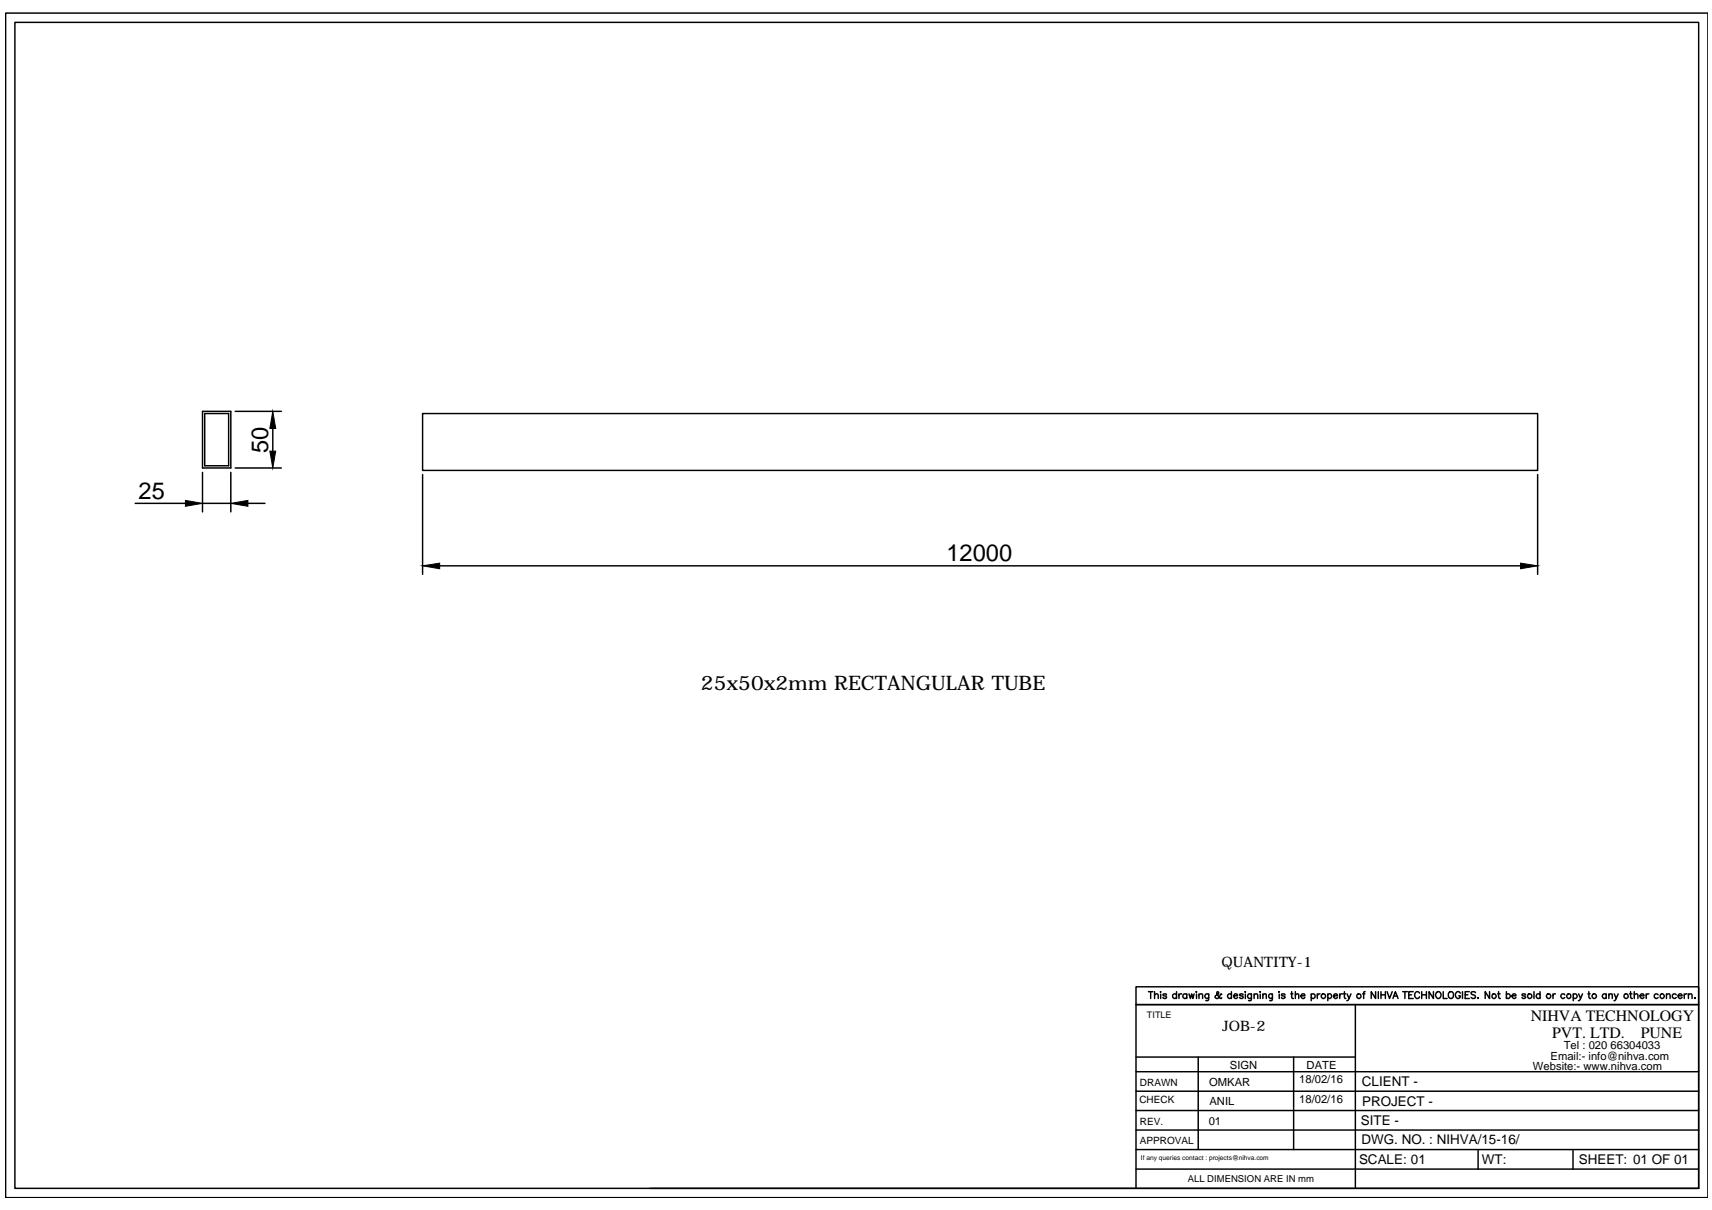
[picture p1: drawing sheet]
<svg xmlns="http://www.w3.org/2000/svg" width="297mm" height="210mm" viewBox="0 0 297 210" stroke-linecap="round" stroke-linejoin="round" font-family="sans-serif">
<!-- layer: 0 -->
<g fill="none" stroke="#000" stroke-width=".25">
<path d="M1 2.3h295.3v205.5h-295.3zM2.6 3.9h292.1v202.2h-292.1zM35.1 71.4h4.9v9.8h-4.9zM35.5 71.7h4.2v9.1h-4.2zM40.8 71.4h8M47.3 74.3v4M73.3 71.7h193.5v9.9h-193.5zM23.5 87.3h8.7M35.1 81.9v6.9M35.1 87.3h4.9M40 81.9v6.9M40.8 81.2h8"/>
<path d="M43 87.3h3M73.3 82.3v17.3M76.3 98.2h187.5M266.8 82.3v17.3M199.3 172h.7M199.6 172v1.2M200.3 172.6l.3-.2 .3 .1 .1 .7M200.3 172v1.2M201.3 172.1h.1M201.4 172.5v.7M202.4 172.6l-.2-.2-.4 .2 .6 .3v.1a.36 .36 0 0 1-.6 0M204.1 172.6a.38 .38 0 0 0-.5-.1 .38 .38 0 0 0 0 .6 .38 .38 0 0 0 .5-.1"/>
<path d="M204.1 172v1.2M204.6 172.4v.8M205 172.4a.36 .36 0 0 0-.4 .3M205.9 172.6a.38 .38 0 0 0-.5-.1 .38 .38 0 0 0 0 .6 .38 .38 0 0 0 .5-.1M205.9 172.4v.8M206.3 172.4l.2 .8 .3-.8 .2 .8 .2-.8M207.5 172.1h.1zM207.6 172.5v.7M208 172.6l.3-.2 .3 .1 .1 .7M208 172.4v.8M209.7 172.4v1.1l-.2 .1h-.3M209.7 172.6a.38 .38 0 0 0-.5-.1 .38 .38 0 0 0 0 .6 .38 .38 0 0 0 .5-.1"/>
<path d="M212 172.5l-.2-.1-.2 .5-.3 .3h-.3l-.2-.2 .1-.3 .6-.4-.2-.3-.2 .2 .1 .3 .3 .5 .3 .2 .2-.1M213.7 172.6a.38 .38 0 0 0-.6-.1 .38 .38 0 0 0 0 .6 .38 .38 0 0 0 .6-.1M213.7 172v1.2M214 172.7h.7a.34 .34 0 0 0-.3-.3 .34 .34 0 0 0-.4 .3l.1 .3a.33 .33 0 0 0 .6 0M215.7 172.6l-.2-.2-.4 .2 .5 .3 .1 .1a.36 .36 0 0 1-.6 0M216 172.1h.1M216.1 172.5v.7M217.1 172.4v1.1l-.2 .1h-.3M217.1 172.6a.38 .38 0 0 0-.5-.1 .38 .38 0 0 0 0 .6 .38 .38 0 0 0 .5-.1M217.6 172.6l.3-.2 .2 .1 .1 .7M217.6 172.4v.8M218.6 172.1h.1"/>
<path d="M218.7 172.5v.7M219.1 172.6l.3-.2 .3 .1v.7M219.1 172.4v.8M220.8 172.4l-.1 1.1-.1 .1h-.3M220.8 172.6a.36 .36 0 0 0-.6-.1 .36 .36 0 0 0 0 .6 .36 .36 0 0 0 .6-.1M221.9 172.1h.1zM222 172.5v.7M223 172.6l-.3-.2-.3 .1-.1 .1 .1 .1 .4 .1 .2 .2a.38 .38 0 0 1-.7 0M223.9 172.4h.4M224.1 172v1l.1 .1 .2 .1M224.7 172.6l.3-.2 .3 .1v.7M224.7 172v1.2"/>
<path d="M225.7 172.7h.7a.34 .34 0 0 0-.3-.3 .34 .34 0 0 0-.4 .3l.1 .3a.33 .33 0 0 0 .6 0M227.5 172.6a.38 .38 0 0 1 .6-.1 .38 .38 0 0 1 0 .6 .38 .38 0 0 1-.6-.1M227.5 172.4v1.2M228.6 172.4v.8M229 172.4a.36 .36 0 0 0-.4 .3M230.4 172.6a.38 .38 0 0 1 .5-.1 .38 .38 0 0 1 0 .6 .38 .38 0 0 1-.5-.1M230.4 172.4v1.2M231.4 172.7h.7a.37 .37 0 0 0-.6-.2 .37 .37 0 0 0 .1 .6l.2 .1 .3-.2M232.5 172.4v.8M232.9 172.4a.36 .36 0 0 0-.4 .3M233.1 172.4h.4M233.3 172v1v.1l.2 .1"/>
<path d="M233.7 172.4l.4 .8 .3-.8M234.1 173.2l-.1 .2-.3 .2M235.2 174.3v31.8M236.4 172.4h.4M236.9 172l-.3 .1v.1v1M238.7 172v1.2l-.8-1.2v1.2M239.1 172v1.2M239.6 172v1.2M239.6 172.6h.8M240.4 172v1.2M240.7 172l.4 1.2 .5-1.2M241.7 173.2l.4-1.2 .5 1.2"/>
<path d="M241.9 172.8h.5M243.4 172h.8M243.8 172v1.2M244.4 172.6h.5M245.2 172h-.8v1.2h.8M246.3 172.3a.44 .44 0 0 0-.5-.3 .44 .44 0 0 0-.4 .5v.2a.43 .43 0 0 0 .4 .5 .43 .43 0 0 0 .5-.3M246.7 172.6h.8M246.7 172v1.2M247.5 172v1.2M248.7 172v1.2l-.8-1.2v1.2M249.2 172.2l.1-.1a.58 .58 0 0 1 .7 .5 .58 .58 0 0 1-.6 .6l-.3-.5zM250.4 172v1.2h.7"/>
<path d="M251.5 172.1l.1-.1a.59 .59 0 0 1 .6 .6 .59 .59 0 0 1-.6 .6 .72 .72 0 0 1-.1-1.1zM253.4 172.3a.44 .44 0 0 0-.5-.3 .44 .44 0 0 0-.4 .5v.2a.43 .43 0 0 0 .4 .5 .43 .43 0 0 0 .5-.5h-.3M253.7 172v1.2M254.2 172.6h.5M254.9 172h-.7v1.2h.7M256 172.2l-.3-.2-.5 .2 .1 .2 .6 .3 .1 .3a.48 .48 0 0 1-.8 0M256.4 173.1l.1 .1zM258.4 172v1.2l-.7-1.2v1.2M259.8 172.4h.5M260 172v1l.3 .2M261.4 172.6a.38 .38 0 0 1 .5-.1 .38 .38 0 0 1 0 .6 .38 .38 0 0 1-.5-.1M261.4 172v1.2"/>
<path d="M262.3 172.7h.7a.34 .34 0 0 0-.3-.3 .34 .34 0 0 0-.4 .3l.1 .3a.33 .33 0 0 0 .6 0M264.7 172.6l-.2-.2-.4 .1v.1v.1l.4 .1 .2 .2a.38 .38 0 0 1-.6 0M266.1 172v1.2M267.2 172.6a.38 .38 0 0 0-.6-.1 .38 .38 0 0 0 0 .6 .38 .38 0 0 0 .6-.1M267.2 172v1.2M269.5 172.4v.8M269.9 172.4l-.3 .1-.1 .2M271.5 172.6a.38 .38 0 0 0-.6-.1 .38 .38 0 0 0 0 .6 .38 .38 0 0 0 .6-.1M273 172.6a.38 .38 0 0 1 .5-.1 .38 .38 0 0 1 0 .6 .38 .38 0 0 1-.5-.1M273 172.4v1.2M273.9 172.4l.3 .8 .4-.8M274.2 173.2v.2l-.3 .2"/>
<path d="M275.5 172.4h.4M275.7 172v1l.3 .2M278.7 172.6a.38 .38 0 0 0-.6-.1 .38 .38 0 0 0 0 .6 .38 .38 0 0 0 .6-.1M278.7 172.4v.8M279.1 172.6l.3-.2 .3 .1v.7M279.1 172.4v.8M280.1 172.4l.3 .8 .4-.8M280.4 173.2l-.1 .2-.3 .2M282.7 172.4h.5M282.9 172v1l.3 .2M283.5 172.6l.3-.2 .3 .1 .1 .7M283.5 172v1.2"/>
<path d="M284.6 172.7h.6a.37 .37 0 0 0-.6-.2 .37 .37 0 0 0 .1 .6 .32 .32 0 0 0 .5-.1M285.6 172.4v.8M286.1 172.4a.36 .36 0 0 0-.5 .3M287.7 172.6a.38 .38 0 0 0-.6-.1 .38 .38 0 0 0 0 .6 .38 .38 0 0 0 .6-.1M289.1 172.6l.3-.2 .3 .1 .1 .7M289.1 172.4v.8M290.8 172.6a.38 .38 0 0 0-.5-.1 .38 .38 0 0 0 0 .6 .38 .38 0 0 0 .5-.1M291.2 172.7h.6a.37 .37 0 0 0-.6-.2 .37 .37 0 0 0 .1 .6l.3 .1 .2-.2M292.2 172.4v.8M292.7 172.4a.36 .36 0 0 0-.5 .3M292.9 172.6l.3-.2 .3 .1 .1 .7M292.9 172.4v.8"/>
<path d="M294 173.1h.1zM197.1 196h97.6M197.1 192.6h97.6M197.1 189.3h97.6M197.1 185.9h97.6M197.1 183.4h38.1M197.1 199.4h97.6M207.9 183.4v16M224.5 183.4v16M256.5 199.4v3.4M272.9 199.4v3.4M112.7 206.1h182"/>
<path d="M197.1 206.1v-31.8h97.6h-97.6v-3.1h97.6v34.9M197.1 202.8h97.6"/>
<circle cx="229.6" cy="172.8" r=".39"/>
<circle cx="235.8" cy="172.8" r=".4"/>
<circle cx="259.2" cy="172.8" r=".39"/>
<circle cx="265.4" cy="172.8" r=".4"/>
<circle cx="268.7" cy="172.8" r=".39"/>
<circle cx="272.2" cy="172.8" r=".39"/>
<circle cx="276.6" cy="172.8" r=".39"/>
<circle cx="282.1" cy="172.8" r=".4"/>
<circle cx="288.4" cy="172.8" r=".39"/>
</g>
<path d="M47.3 71.4l.5 2.9h-1zM46.8 78.3h1l-.5 2.9zM32.2 86.8l2.9 .5-2.9 .5zM40 87.3l3-.5v1zM73.3 98.2l3-.5v1zM263.8 97.7l3 .5-3 .5z" fill="#000" stroke="#000" stroke-width=".17"/>
<g font-size="4.1">
<text x="46.5" y="78.6" transform="rotate(-90 46.5 78.6)">50</text>
<text x="24" y="86.5">25</text>
<text x="164.2" y="97.4">12000</text>
</g>
<text font-size="3.5" x="121.6" y="119.7">25x50x2mm RECTANGULAR TUBE</text>
<g font-size="2.8">
<text x="265.6" y="177.1">NIHVA TECHNOLOGY</text>
<text x="269.3" y="180">PVT. LTD.</text>
<text x="284.7" y="180">PUNE</text>
</g>
<g font-size="2.5">
<text x="212" y="167.7">QUANTITY-1</text>
<text x="212" y="178.9">JOB-2</text>
</g>
<g font-size="2.3">
<text x="236.3" y="188.5">CLIENT -</text>
<text x="236.3" y="191.8">PROJECT -</text>
<text x="236.1" y="195.2">SITE -</text>
<text x="235.8" y="201.9">SCALE: 01</text>
<text x="236.2" y="198.5">DWG. NO. : NIHVA/15-16/</text>
<text x="257.1" y="201.9">WT:</text>
<text x="273.9" y="201.9">SHEET: 01 OF 01</text>
</g>
<g font-size="1.9">
<text x="213.4" y="185.4">SIGN</text>
<text x="226.7" y="185.4">DATE</text>
<text x="266" y="185.7">Website:- www.nihva.com</text>
<text x="269" y="183.8">Email:- info@nihva.com</text>
<text x="271.3" y="181.9">Tel : 020 66304033</text>
<text x="209.8" y="188.4">OMKAR</text>
<text x="209.8" y="191.8">ANIL</text>
<text x="225.4" y="187.9">18/02/16</text>
<text x="225.4" y="191.3">18/02/16</text>
<text x="209.7" y="195.2">01</text>
</g>
<g font-size="1.7">
<text x="197.7" y="191.3">CHECK</text>
<text x="197.8" y="188.3">DRAWN</text>
<text x="197.8" y="195.1">REV.</text>
<text x="197.8" y="198.4">APPROVAL</text>
<text x="206.1" y="205">ALL DIMENSION ARE IN mm</text>
</g>
<text font-size="1.6" x="199" y="176.6">TITLE</text>
<text font-size="1.1" x="198" y="201.2">If any queries contact : projects@nihva.com</text>
</svg>
